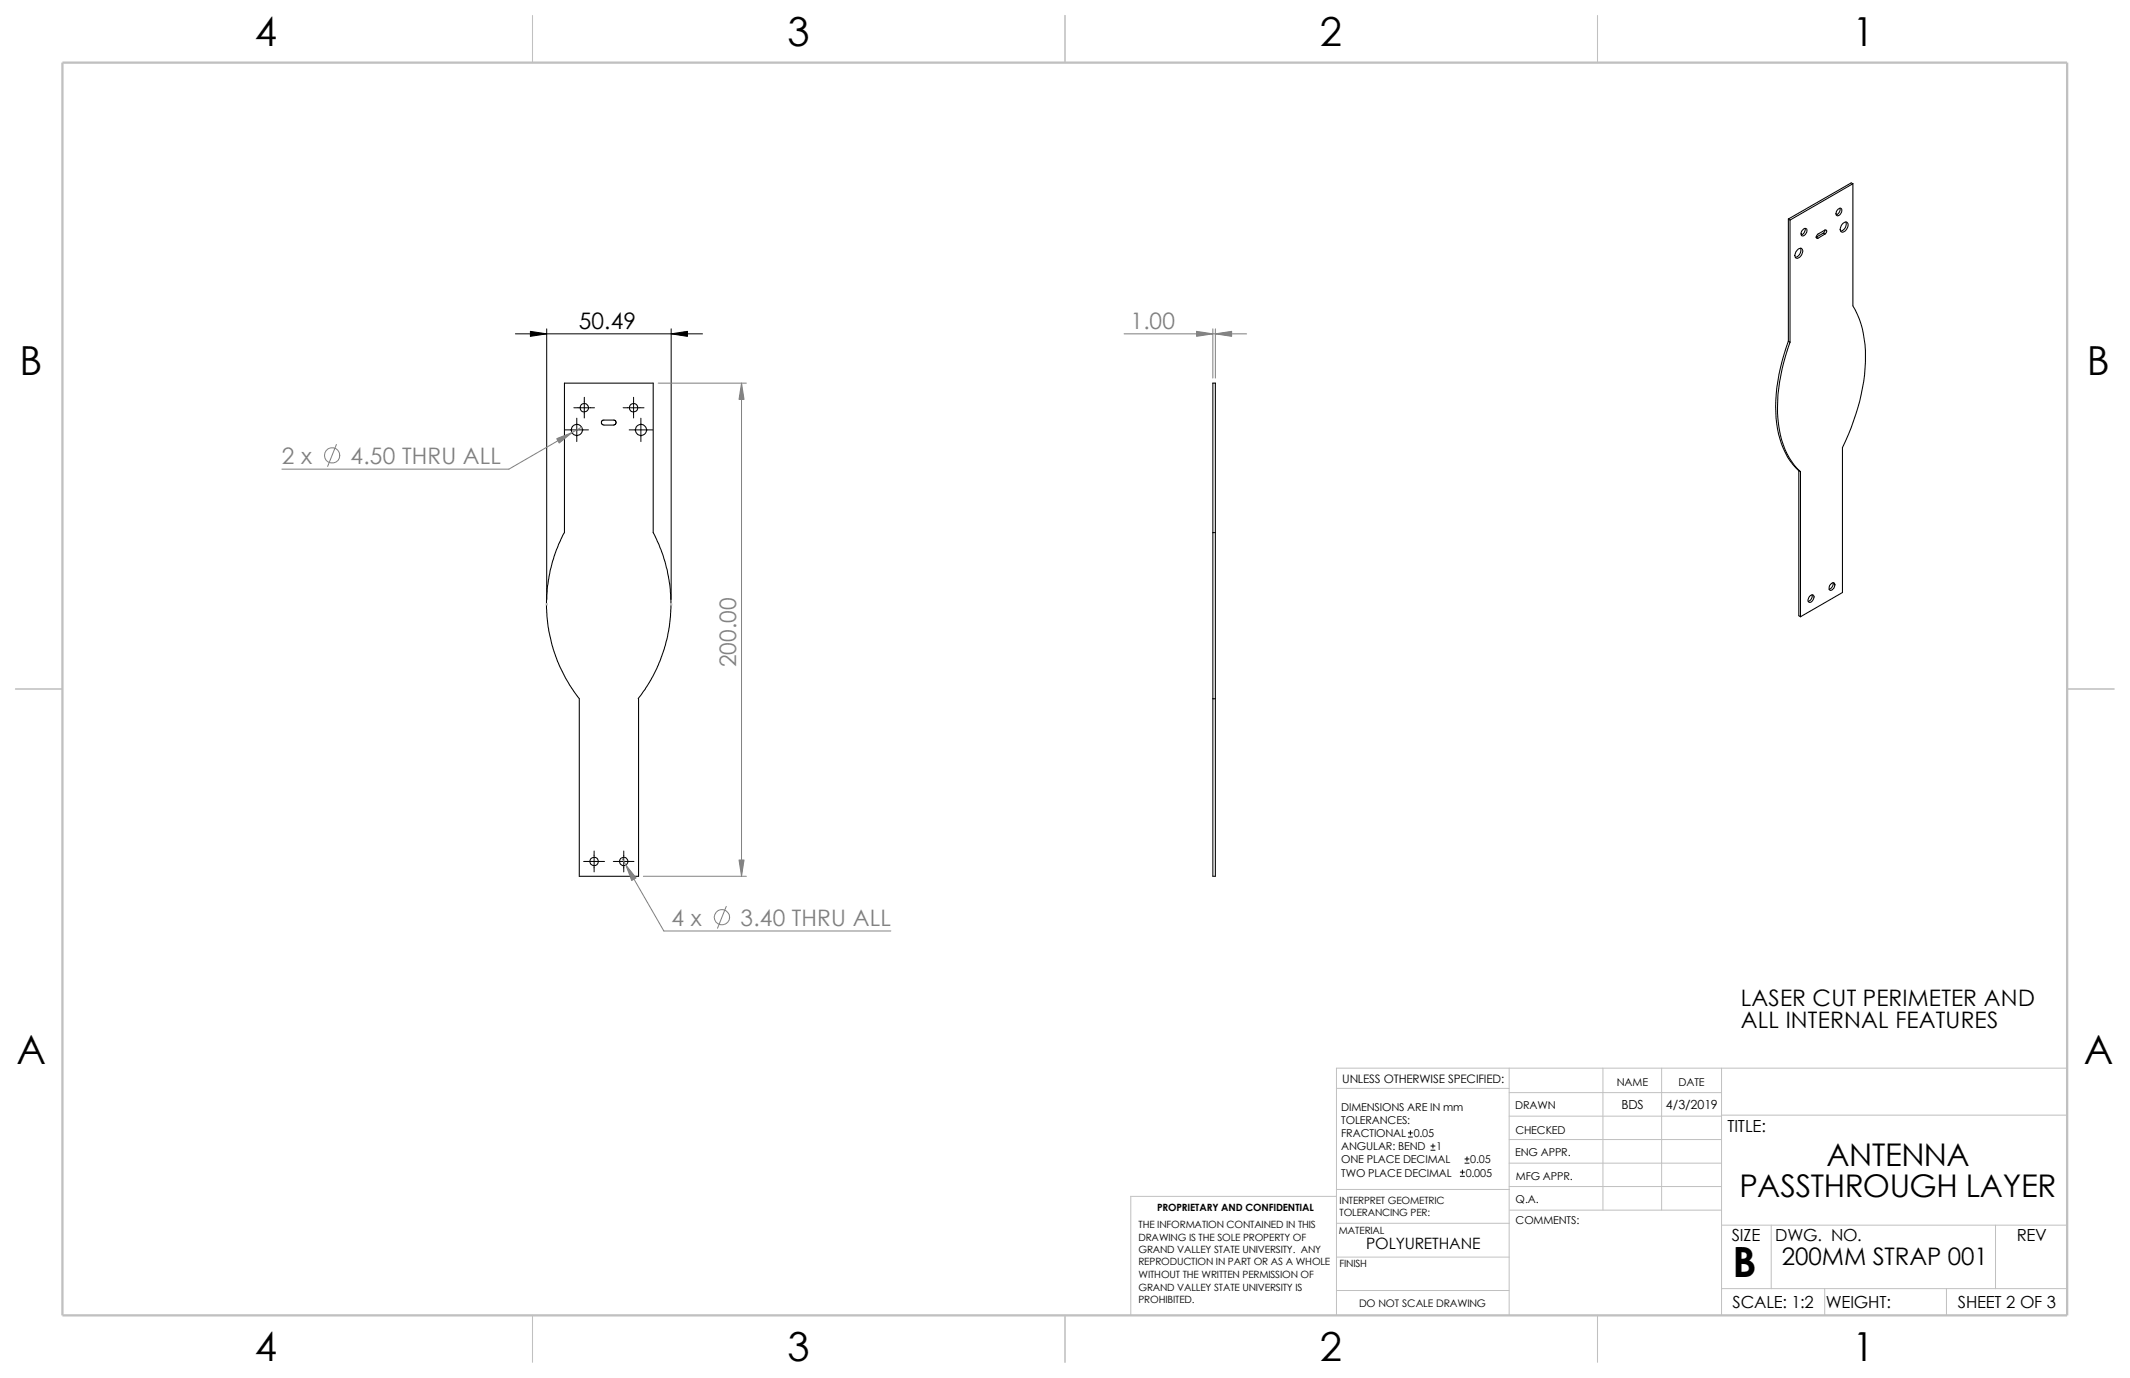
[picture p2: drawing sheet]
<svg xmlns="http://www.w3.org/2000/svg" width="432mm" height="279mm" viewBox="0 0 432 279" stroke-linecap="round" stroke-linejoin="round" font-family="sans-serif">
<g fill="none" stroke="#c0c0c0" stroke-width=".2">
<path d="M110.7 122.5h.3M110.7 122.4l.3 .3M110.8 122.4v.3M111 122.4l-.3 .3M135.9 122.5h.3M135.9 122.4l.3 .3M136.1 122.4v.3M136.2 122.4l-.3 .3M305.9 216.6v50.1M325 216.6v28.8M336.8 216.6v28.8M349 216.6v50.1"/>
<path d="M419.1 216.6h-148.2v50.1M270.9 220.7h35M305.9 235.8h43.1M305.9 221.5h43.1M305.9 226.3h43.1M305.9 231.1h43.1M349 226.1h70.1M270.9 242.6h-41.7v24.1M270.9 241.2h35.1M270.9 248h35.1M270.9 254.9h35M305.9 240.6h43.1"/>
<path d="M306 245.4h43M349 248.4h70.1M359.1 248.4v12.9M404.5 248.4v12.9M270.9 261.7h35M349 261.3h70.1M369.9 261.3v5.4M394.6 261.3v5.4"/>
</g>
<path d="M107.9 3.1v9.6M215.9 3.1v9.6M323.8 3.1v9.6M3.1 139.7h9.6M419.1 139.7h9.5M107.9 266.7v9.5M215.9 266.7v9.5M323.8 266.7v9.5" fill="none" stroke="#c0c0c0" stroke-width=".21"/>
<path d="M12.7 12.7h406.4v254h-406.4z" fill="none" stroke="#c0c0c0" stroke-width=".47"/>
<g fill="none" stroke="#000" stroke-width=".21">
<path d="M375.6 37.3v24.7a21.1 21.1 0 0 1 2.5 12.7 44.6 44.6 0 0 1-4.6 16.1v29.3l-8.5 5M375.6 37.3l-12.7 7.3M375.6 37.3l-.3-.2-12.8 7.3M362.5 44.4l.4 .2M362.5 44.4v24.8M362.9 44.6v24.8M364.4 50.6a.59 .59 0 0 1 .9-.2 .59 .59 0 0 1 .1 .9 1.18 1.18 0 0 1-1.3 1 1.31 1.31 0 0 1 .3-1.7zM365 50.3a1.48 1.48 0 0 1-1.1 1.9M365.5 46.6a.46 .46 0 0 1 .7-.2 .46 .46 0 0 1 .1 .7l-.3 .4a.47 .47 0 0 1-.6 .4 .47 .47 0 0 1-.3-.7zM365.9 46.3a1.19 1.19 0 0 1-.7 1.3M369.6 47.3l-1.4 .8 .4 .2M369.6 47.3l.4 .2"/>
<path d="M370 46.7h.2l.1 .2-.3 .6M370 46.7l-1.6 .9-.2 .5 .1 .2h.3M370 46.7l-.4 .6M370 47.5l-1.4 .8M372.6 42.5a.46 .46 0 0 1 .7-.2 .46 .46 0 0 1 0 .7 .66 .66 0 0 1-.3 .6 .66 .66 0 0 1-.8-.1l.1-.6zM373 42.2a1.21 1.21 0 0 1-.8 1.4M373.6 45.3a.61 .61 0 0 1 .9-.2 .61 .61 0 0 1 .1 .9 1.16 1.16 0 0 1-1.3 1 1.32 1.32 0 0 1 .3-1.7zM374.2 45a1.52 1.52 0 0 1-1.1 1.9M362.5 69.2a34.3 34.3 0 0 0-1.9 18.8 15 15 0 0 0 4.1 7.5M362.5 69.2l.4 .2M362.9 69.4a35.5 35.5 0 0 0-2.2 17.8 14.5 14.5 0 0 0 4.3 8.4M122 85.3l.2-.1h2.4l.3 .5-.1 .2-.4 .3h-2l-.5-.3z"/>
<path d="M364.7 95.5l.3 .1M364.7 95.5v29.3l.3 .3M365 95.6v29.5M245.9 108h.5M245.9 108v-30.3h.5v30.3M245.9 108v33.7M246.4 108v33.7M371.3 118.3l.5-.1a.96 .96 0 0 1-.9 1.4l-.1-.7zM371.6 118.2a1.24 1.24 0 0 1-.8 1.3M367 120.8a.48 .48 0 0 1 .7 0 .48 .48 0 0 1-.1 .7l-.1 .2a.5 .5 0 0 1-.7 .4 .5 .5 0 0 1-.2-.7zM367.3 120.6a1.07 1.07 0 0 1-.7 1.3M117.4 141.7v36h12.1v-36"/>
<path d="M117.4 141.6a30.9 30.9 0 0 1-3-33.6v-30.3h18v30.3l.4 .6a31.1 31.1 0 0 1-3.4 33M245.9 141.7h.5M245.9 141.7v36h.5v-36"/>
<circle cx="117" cy="87.2" r="1.13"/>
<circle cx="118.5" cy="82.7" r=".85"/>
<circle cx="128.4" cy="82.7" r=".85"/>
<circle cx="129.9" cy="87.2" r="1.13"/>
<circle cx="120.4" cy="174.7" r=".84"/>
<circle cx="126.5" cy="174.7" r=".84"/>
</g>
<g fill="none" stroke="#000" stroke-width=".2">
<path d="M104.5 67.7h37.9M110.8 66.7v54.8M136.1 66.7v54.8M114.6 87.2h4.7M116.3 82.7h4.2M116.9 84.8v4.7M118.4 80.6v4.2M126.3 82.7h4.3M127.6 87.2h4.7M128.4 80.6v4.2M129.9 84.8v4.7M118.3 174.7h4.3"/>
<path d="M120.4 172.6v4.2M124.3 174.7h4.2M126.4 172.6v4.2M285.5 230.5h.8M285.5 229.7h.8M285.9 229.3v.8M290.1 233.2h.8M290.1 232.4h.8M290.5 231.9v.9M296 238.5h.9M296 237.7h.9M296.5 237.2v.9"/>
<path d="M297 235.8h.8M297 235h.8M297.4 234.6v.8"/>
</g>
<path d="M107.5 67.2l3.3 .5-3.3 .5zM136.1 67.7l3.3-.5v1z" fill="#000" stroke="#000" stroke-width=".2"/>
<g fill="none" stroke="#808080" stroke-width=".2">
<path d="M133.4 77.7h17.9M150.3 77.7v100M227.9 67.7h24.8M245.9 66.7v10M246.4 66.7v10M68.2 90.1l-1.8 4.5M117.9 86.6l-14.7 8.5h-46.1M126 173.9l8.6 14.9h46M130.4 177.7h20.9M147.2 183.8l-1.7 4.4"/>
<circle cx="67.3" cy="92.3" r="1.56"/>
<circle cx="146.4" cy="186" r="1.56"/>
</g>
<g fill="#808080" stroke="#808080" stroke-width=".2">
<path d="M242.6 67.2l3.3 .5-3.3 .5z"/>
<path d="M246.4 67.7l3.3-.5v1z"/>
<path d="M150.3 77.7l.5 3.3h-1z"/>
<path d="M149.8 174.4h1l-.5 3.3z"/>
<path d="M126.9 175.4l2 2.6-.8 .5z"/>
<path d="M112.9 88.9l3.1-1.2-2.6 2.1z"/>
</g>
<text font-size="8.5" x="351.2" y="259">B</text>
<g font-size="8.1">
<text x="51.7" y="9.3">4</text>
<text x="159.6" y="9.3">3</text>
<text x="267.6" y="9.3">2</text>
<text x="375.5" y="9.3">1</text>
<text x="4" y="75.9">B</text>
<text x="423.1" y="75.9">B</text>
<text x="3.3" y="215.6">A</text>
<text x="422.4" y="215.6">A</text>
<text x="51.7" y="276">4</text>
<text x="159.6" y="276">3</text>
<text x="267.6" y="276">2</text>
<text x="375.5" y="276">1</text>
</g>
<g font-size="6.3">
<text x="370.2" y="236.4">ANTENNA</text>
<text x="352.6" y="242.8">PASSTHROUGH LAYER</text>
</g>
<text font-size="4.9" x="361.2" y="256.5">200MM STRAP 001</text>
<g font-size="4.6">
<text x="117.3" y="66.8">50.49</text>
<text x="352.9" y="203.9">LASER CUT PERIMETER AND</text>
<text x="352.9" y="208.4">ALL INTERNAL FEATURES</text>
</g>
<g font-size="4.6" fill="#808080">
<text x="229.2" y="66.8">1.00</text>
<text x="57.1" y="94.1">2 x</text>
<text x="71.1" y="94.1">4.50 THRU ALL</text>
<text x="149.2" y="135.3" transform="rotate(-90 149.2 135.3)">200.00</text>
<text x="136.1" y="187.8">4 x</text>
<text x="150.1" y="187.8">3.40 THRU ALL</text>
</g>
<g font-size="3.4">
<text x="350.2" y="229.5">TITLE:</text>
<text x="351.1" y="251.6">SIZE</text>
<text x="359.9" y="251.6">DWG. NO.</text>
<text x="408.9" y="251.7">REV</text>
<text x="351.2" y="265.2">SCALE: 1:2</text>
<text x="370.1" y="265.3">WEIGHT:</text>
<text x="396.9" y="265.2">SHEET 2 OF 3</text>
</g>
<text font-size="3.2" x="277" y="253.3">POLYURETHANE</text>
<g font-size="2.5">
<text x="328.7" y="224.8">BDS</text>
<text x="337.7" y="224.9">4/3/2019</text>
</g>
<text font-size="2.4" x="272.1" y="219.7">UNLESS OTHERWISE SPECIFIED:</text>
<g font-size="2.2">
<text x="327.8" y="220.2">NAME</text>
<text x="340.3" y="220.2">DATE</text>
<text x="271.9" y="225.3">DIMENSIONS ARE IN mm</text>
<text x="271.9" y="227.9">TOLERANCES:</text>
<text x="307.2" y="225">DRAWN</text>
<text x="271.9" y="230.6">FRACTIONAL 0.05</text>
<text x="271.9" y="233.3">ANGULAR: BEND</text>
<text x="291.2" y="233.3">1</text>
<text x="307.2" y="229.8">CHECKED</text>
<text x="271.9" y="235.9">ONE PLACE DECIMAL</text>
<text x="271.9" y="238.5">TWO PLACE DECIMAL</text>
<text x="297.1" y="238.5">0.005</text>
<text x="298.1" y="235.9">0.05</text>
<text x="307.2" y="234.5">ENG APPR.</text>
<text x="307.3" y="239.2">MFG APPR.</text>
<text x="307.3" y="244">Q.A.</text>
<text x="307.3" y="248.2">COMMENTS:</text>
</g>
<text font-size="2.1" x="275.5" y="265.1">DO NOT SCALE DRAWING</text>
<g font-size="2">
<text x="234.6" y="245.5">PROPRIETARY AND CONFIDENTIAL</text>
<text x="271.6" y="244.1">INTERPRET GEOMETRIC</text>
<text x="230.8" y="249">THE INFORMATION CONTAINED IN THIS</text>
<text x="230.8" y="251.5">DRAWING IS THE SOLE PROPERTY OF</text>
<text x="271.4" y="250.1">MATERIAL</text>
<text x="271.6" y="246.6">TOLERANCING PER:</text>
<text x="230.8" y="254.1">GRAND VALLEY STATE UNIVERSITY. ANY</text>
<text x="230.8" y="256.6">REPRODUCTION IN PART OR AS A WHOLE</text>
<text x="271.5" y="257">FINISH</text>
<text x="230.8" y="259.1">WITHOUT THE WRITTEN PERMISSION OF</text>
<text x="230.8" y="261.7">GRAND VALLEY STATE UNIVERSITY IS</text>
<text x="230.8" y="264.2">PROHIBITED.</text>
</g>
</svg>
